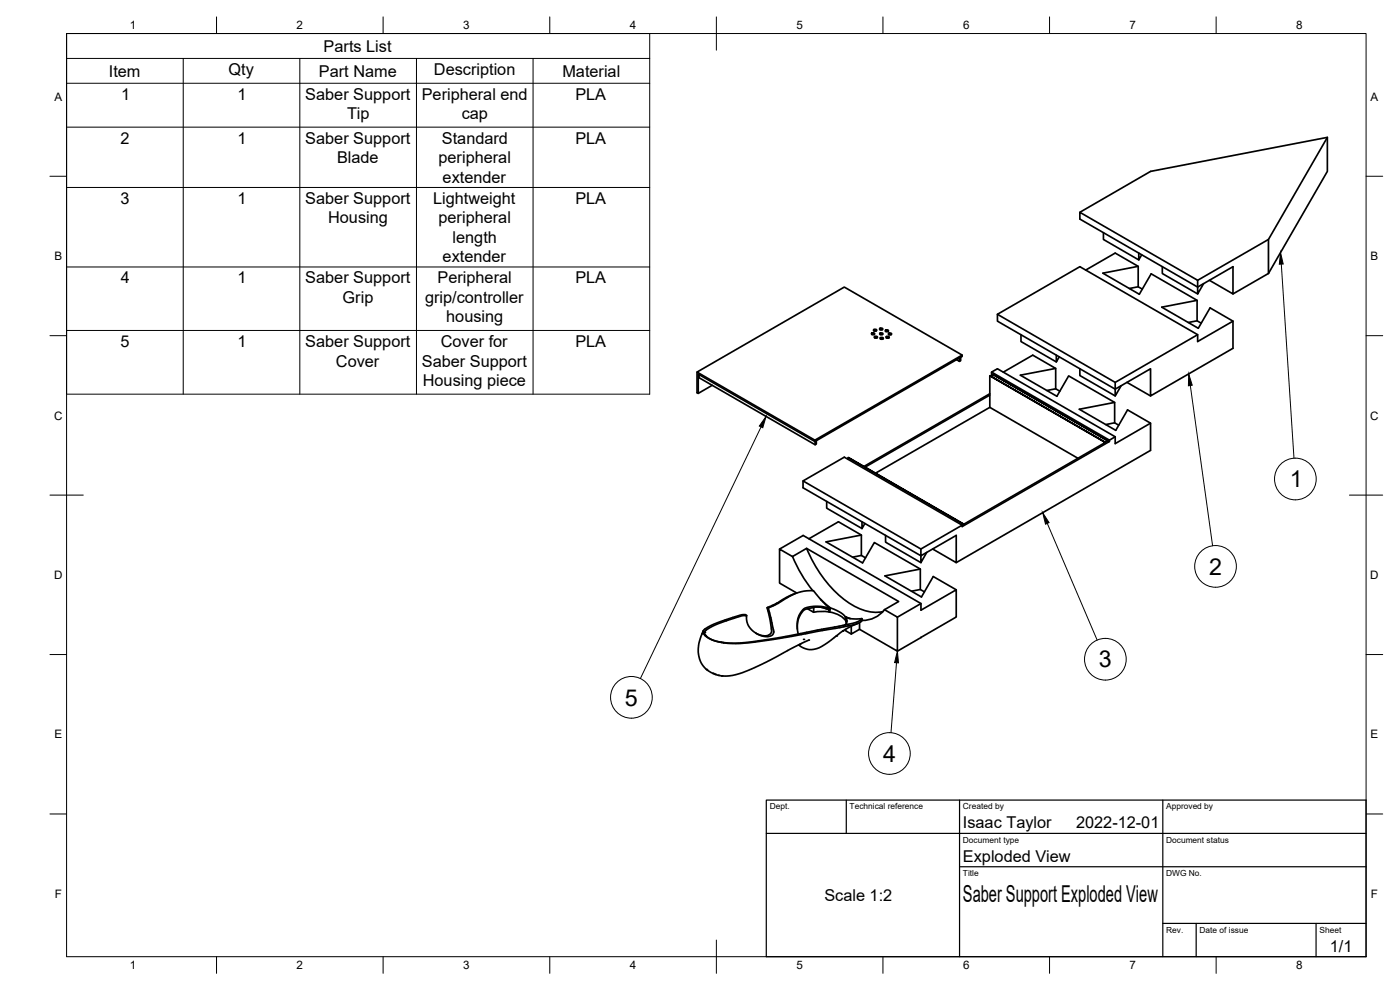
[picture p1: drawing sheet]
<svg xmlns="http://www.w3.org/2000/svg" width="420mm" height="297mm" viewBox="0 0 420 297" stroke-linecap="round" stroke-linejoin="round" font-family="sans-serif">
<!-- layer: Visible -->
<g fill="none" stroke="#000" stroke-width=".51">
<path d="M398.4 41.2l-17.7 30.6v10.2M324.1 63.7l21.2-12.3 53.1-10.2v10.2l-17.7 30.6M331.2 69.8v2l10.6 6.2M341.6 79.9l-10.6 2.1 10.9 6.3 3.6-6.1 13.8 7.9v6.2M341.8 75.9v2.1l.8-1.6M380.7 71.8l-21.3 12.3M261.7 99.9h.4l.4 .3-.6 .2-.4-.2zM262.3 99.3h.7M262.3 98.9l.5-.1 .3 .4-.6 .2-.4-.2zM264.1 98.9h.7M264.1 98.5l.5-.1 .3 .4-.6 .2-.3-.2zM264.1 100l.5-.1 .4 .3-.6 .2-.4-.2z"/>
<path d="M265.8 99h.5l.3 .3-.6 .2-.3-.2zM265.8 99.4h.7M266.7 100l.5-.1 .4 .4-.6 .2-.4-.2zM299.3 94.3v2.1l35.4 20.4v2l1.8-3.1M325.8 81l8.9-5.1 6.9 4v6.1M338.9 86.6l2.7-.6 1.2 .7M348.8 80v2.1l10.6 6.1M356.6 96.8l2.7-.5 1.2 .7M359.3 90.1l-10.6 2.1 10.9 6.3 3.6-6.1 6.8 4v8.1l-24.7 14.3v-8.2l-10.6 6.2v-2.1l24.7-14.3M363 84.1l7 4.1v-8.2l-10.6 6.1-35.3-20.4v-2l35.3 20.4v4.1l1.8-3.1M370 96.4l-10.6 6.1v-2.1l-35.3-20.4-24.8 14.3 35.4 20.4M380.7 82l-10.7 6.2"/>
<path d="M209.2 111.6v6.2l.3 .2M209.8 112.4v.9l34.8 20.1 .4-.2v-1M213.8 115.6l-4.3 2.4v-5.7l35.1 20.2M261.7 100.4h.7M262.5 101.4h.7M262.5 101l.5-.1 .3 .3-.6 .2-.3-.2zM264.1 100.4h.7M264.3 101.3l.4-.1 .4 .4-.6 .2-.4-.2zM264.3 101.7h.7M266 101.4h.7M266 101l.5-.1 .4 .4-.6 .2-.4-.2zM266.7 100.4h.7"/>
<path d="M288 107.4v1l-.9-.5M288.3 107.2v1l-.3 .2M288.8 106.5l-35.4-20.4-44.2 25.5 35.4 20.5M297.1 112.8v9.4M297.1 118.1l-37.8 21.9M297.1 118.5l-37.5 21.7M297.6 111.6v1.4M297.9 112.3v.8M301.1 111.7l8.8-5.1 6.9 3.9v6.2M306.4 100.4v2.1l10.6 6.1M314.2 117.2l2.6-.5 1.3 .7M316.8 110.5l-10.6 2.1 11 6.3 3.5-6.1 13.8 7.9v6.2"/>
<path d="M317 106.6v2l.9-1.5M324.1 110.6v2.1l10.6 6.1M338.2 114.7l7.1 4.1M244.6 132.1l44.2-25.6v.4l-44.2 25.6zM244.6 132.4v1M254.5 137.3v.5M323.5 137.5l-26.4-15.3-34.3 19.8M331.9 127.4l2.6-.5 1.2 .7M333 132.1v.4M334.5 120.7l-10.6 2.1 11 6.3 3.5-6.1 6.9 4v8.1l-58.3 33.7M345.3 127l-10.6 6.1v-2.1l-35.4-20.4-1.7 1 35.4 20.5 1.7-1.1M241 144.3l12.4-7.1 35.4 20.4v.4l44.2-25.5-35.1-20.2 34.6 20-.7 .4-34.7-19.9 34.6 20-42.4 24.5-34.8-20 34.7 20-12.8 7.4z"/>
<path d="M241 144.3v2.1l35.4 20.4v2l1.7-3.1M248.1 150.4v2.1l10.6 6.1M258.7 156.6v2l.9-1.5M234 164.7l7-4 35.4 20.4v2l10.6-6.1v8.1l-17.7 10.3M237.8 167a41.3 41.3 0 0 0 6.1 10.2M238.6 178.1l-2.5 1.1-3 1.8-2.9 1.3 .3 .1M239.1 177.9l-5.1-3v-10.2l3.8 2.3 4.3-2.5 27.6 16-4.2 2.4M242.1 164.5a34.8 34.8 0 0 0 14.7 17.6 12.2 12.2 0 0 0 8.2 1.4M242.8 161.7l8.8-5.1 6.9 3.9v6.2M246.4 180h.1M246.4 180l-1.5-1.8a2.11 2.11 0 0 0-2.7-.9l-1.9 .3-2.4 .8-4.4 2.6-2.3 1.2a.53 .53 0 0 0-.6 .3 .53 .53 0 0 0 .2 .6l1.4 6.3-.2 .8-.6 .6-1 .2-1.8-.2-2.6-1.4-1.6-2-.4-1.5 .1-1.2-1.6 .1-7.3 2.4-2.6 1.4-1.1 1M255.9 167.2l2.6-.5 1.3 .7"/>
<path d="M258.5 160.5l-10.6 2.1 11 6.3 3.5-6.1 13.8 7.9v6.2M265.8 160.6v2.1l10.6 6.1M273.5 177.4l2.7-.5 1.2 .7M276.2 170.7l-10.6 2.1 10.9 6.3 3.6-6.1 6.9 4M276.4 164.7v2.1l10.6-6.2v8.2l-7.1-4.1M211.1 189.2l-.8 1.8-.7 2.8v2l.6 2.5 .9 1.6 1.4 1.3 2.2 1.1 1.6 .5 3.5-.1 3.7-1.1 6.4-2.9 10-5.3M211.5 189.6v.1M211.5 189.6h.1M224.1 184.7l-.4-.3-1.3 .1-7.8 2.6-3.3 1.8-.3 .6 .1 .5 1.3 1.4 3.1 1.2 4.1 .5 5-.2 10.2-1.5 20.9-3.8 2.4-.9 .7-.6-.1-.5M230.2 182.3l1 4.5 .3 2.9-.6 .7-1.1 .4-1.4-.2-1.5-.6M242.9 192l-3 1.4M244.2 182.1v1.6l-1.9-1.1"/>
<path d="M244.2 182.1h1.9M244.2 182.1h2M244.2 182.1v.2l-2.7 .6-.9 .9-1.1 2.2-.2 2.8M246.1 182.2l2.7 .8M246.1 182.1h.1M246.2 182.1l2.8 .7 .2-.3-2.8-.5-2-.1-2.3 .4-1.2 .7-1 1.4-.5 1.5-.2 1.9 .3 2.4M246.5 180l1.7 1.8 1 .7M246.5 180l2.7 2.4M248.8 182.8l.1 .1M248.8 183v.6zM249 183.6a6.9 6.9 0 0 1 4.9 2.8M249.2 182.5l-.2 1.1-2.2-.2-2.6 .3"/>
<path d="M249.2 182.4l2.8 1.2 1.7 1.5M249.2 182.4v.1M253.7 187.5l-20.4 3.9-11.3 1.5h-4.3l-3.4-.7-2.1-1.2-.6-.6-.1-.7M253.7 185.1l1.7 .5h3.3M253.7 185.1l.2 .9M253.7 185.1l1.4 .5M253.7 188.8l.1 .4 1.7 1M253.8 185.8l.2 1.1M253.9 185.7l.2 .9M254.1 186.3l-.4-1.2 .4 1.2-.5 1.2M257.3 187.1l-4.1 2.1-5.1 3.8-2.7 1.5-1.4 .4h-1.4l-1.8-.6-1.1-.8M258 186.8v2l-2.5 1.4v-2.3"/>
<path d="M258.7 185.6l-1.7 1.1-3.3 .8M265.5 182.9l3.8 2.3v10.2l-11.3-6.6M265.5 182.9a8.3 8.3 0 0 1-6.7 3.3M276.4 181.1l-7.1 4.1"/>
</g>
<g fill="#000">
<circle cx="210.7" cy="190.2" r=".25"/>
<circle cx="211.5" cy="189.7" r=".25"/>
<circle cx="239.9" cy="193.4" r=".25"/>
<circle cx="241.2" cy="191.8" r=".25"/>
<circle cx="251" cy="190.8" r=".25"/>
<circle cx="252.9" cy="189.3" r=".25"/>
<circle cx="212" cy="200.9" r=".25"/>
<circle cx="214" cy="202.1" r=".25"/>
<circle cx="214.6" cy="202.3" r=".25"/>
<circle cx="215.5" cy="202.6" r=".25"/>
<circle cx="216.6" cy="202.8" r=".25"/>
</g>
<!-- layer: BORDER -->
<g fill="none" stroke="#000" stroke-width=".3">
<path d="M20 10.1h390v276.9h-390zM65 5.1v5M115 5.1v5M165 5.1v5M215 5.1v10M265 5.1v5M315 5.1v5M365 5.1v5M15 52.9h5M410 52.9h5M15 100.7h5M410 100.7h5"/>
<path d="M15 148.6h10M405 148.6h10M15 196.4h5M410 196.4h5M15 244.2h5M410 244.2h5M65 287v5M115 287v5M165 287v5M215 282.1v9.9M265 287v5M315 287v5"/>
<path d="M365 287v5"/>
</g>
<!-- layer: TITLEBLOCK -->
<path d="M230 240.1h180v46.9h-180zM230 250h180M254 240.1v9.9M288 240.1v46.9M349 240.1v46.9M288 260.1h122M349 277.1h61M359 277.1v9.9M395 277.1v9.9" fill="none" stroke="#000" stroke-width=".36"/>
<!-- layer: Custom Tables -->
<path d="M20 10.1h175v108.2h-175zM20 17.5h175M55 17.5v100.8M90 17.5v100.8M125 17.5v100.8M160 17.5v100.8M20 25h175M20 38.1h175M20 56.2h175M20 80.1h175M20 99.2h175" fill="none" stroke="#000" stroke-width=".3"/>
<!-- layer: Balloons -->
<g fill="none" stroke="#000" stroke-width=".3">
<path d="M384.5 79.3l3.8 58.2M357.2 115.7l6.7 48.1M228.4 128.1l-36.2 75.5M314.3 157l15 35.1M269 198.8l-1.6 21"/>
<circle cx="388.8" cy="143.7" r="6.3"/>
<circle cx="364.8" cy="169.9" r="6.3"/>
<circle cx="331.7" cy="197.8" r="6.3"/>
<circle cx="189.5" cy="209.2" r="6.3"/>
<circle cx="266.9" cy="226.1" r="6.3"/>
</g>
<path d="M384.3 75.8l.8 3.4-1.2 .1zM356.7 112.2l1.1 3.4-1.1 .1zM229.9 124.9l-1 3.4-1-.5zM312.9 153.8l1.9 3-1 .5zM269.3 195.4l.3 3.5-1.1-.1z" fill="#000" stroke="#000" stroke-width=".3"/>
<g font-size="7">
<text x="387.1" y="146.2">1</text>
<text x="362.9" y="172.5">2</text>
<text x="329.8" y="200.3">3</text>
<text x="187.5" y="211.7">5</text>
<text x="265.1" y="228.6">4</text>
<text x="289" y="270.6">Saber Support Exploded View</text>
</g>
<g font-size="4.9">
<text x="97.1" y="15.5">Parts List</text>
<text x="32.7" y="23">Item</text>
<text x="68.6" y="22.5">Qty</text>
<text x="95.7" y="23">Part Name</text>
<text x="130.2" y="22.5">Description</text>
<text x="168.8" y="23">Material</text>
<text x="36.3" y="29.9">1</text>
<text x="71.3" y="29.9">1</text>
<text x="91.6" y="30">Saber Support</text>
<text x="126.6" y="29.9">Peripheral end</text>
<text x="172.7" y="29.9">PLA</text>
<text x="104.1" y="35.8">Tip</text>
<text x="138.6" y="35.7">cap</text>
<text x="36.2" y="43.1">2</text>
<text x="71.3" y="43.1">1</text>
<text x="91.6" y="43.1">Saber Support</text>
<text x="132.6" y="43.1">Standard</text>
<text x="172.7" y="43.1">PLA</text>
<text x="101.2" y="48.9">Blade</text>
<text x="131.6" y="48.9">peripheral</text>
<text x="132.8" y="54.8">extender</text>
<text x="36.1" y="61.2">3</text>
<text x="71.3" y="61.2">1</text>
<text x="91.6" y="61.2">Saber Support</text>
<text x="130" y="61.1">Lightweight</text>
<text x="172.7" y="61.1">PLA</text>
<text x="98.5" y="67">Housing</text>
<text x="131.6" y="67">peripheral</text>
<text x="135.8" y="72.8">length</text>
<text x="132.8" y="78.6">extender</text>
<text x="36.2" y="85">4</text>
<text x="71.3" y="85">1</text>
<text x="91.6" y="85.1">Saber Support</text>
<text x="131.3" y="85">Peripheral</text>
<text x="172.7" y="85">PLA</text>
<text x="102.8" y="90.9">Grip</text>
<text x="127.6" y="90.9">grip/controller</text>
<text x="133.9" y="96.7">housing</text>
<text x="36.1" y="104">5</text>
<text x="71.3" y="104.1">1</text>
<text x="91.6" y="104.1">Saber Support</text>
<text x="132.3" y="104.1">Cover for</text>
<text x="172.7" y="104">PLA</text>
<text x="100.8" y="110">Cover</text>
<text x="126.6" y="110">Saber Support</text>
<text x="126.9" y="115.8">Housing piece</text>
<text x="289" y="248.5">Isaac Taylor</text>
<text x="323" y="248.5">2022-12-01</text>
<text x="289" y="258.6">Exploded View</text>
<text x="247.4" y="270.3">Scale 1:2</text>
<text x="399.1" y="285.7">1/1</text>
</g>
<g font-size="3.5">
<text x="39" y="8.8">1</text>
<text x="89" y="8.8">2</text>
<text x="139" y="8.8">3</text>
<text x="189" y="8.8">4</text>
<text x="239" y="8.8">5</text>
<text x="289" y="8.8">6</text>
<text x="339" y="8.8">7</text>
<text x="389" y="8.8">8</text>
<text x="16.3" y="30.2">A</text>
<text x="411.3" y="30.2">A</text>
<text x="16.3" y="78">B</text>
<text x="411.3" y="78">B</text>
<text x="16.2" y="125.9">C</text>
<text x="411.2" y="125.9">C</text>
<text x="16.2" y="173.7">D</text>
<text x="411.2" y="173.7">D</text>
<text x="16.3" y="221.6">E</text>
<text x="411.3" y="221.6">E</text>
<text x="16.4" y="269.4">F</text>
<text x="411.4" y="269.4">F</text>
<text x="39" y="290.8">1</text>
<text x="89" y="290.8">2</text>
<text x="139" y="290.8">3</text>
<text x="189" y="290.8">4</text>
<text x="239" y="290.8">5</text>
<text x="289" y="290.8">6</text>
<text x="339" y="290.8">7</text>
<text x="389" y="290.8">8</text>
</g>
<g font-size="2.5">
<text x="231" y="242.9">Dept.</text>
<text x="255" y="242.9">Technical reference</text>
<text x="289" y="242.9">Created by</text>
<text x="350" y="242.9">Approved by</text>
<text x="289" y="252.8">Document type</text>
<text x="350" y="252.8">Document status</text>
<text x="289" y="262.9">Title</text>
<text x="350" y="262.9">DWG No.</text>
<text x="350" y="279.9">Rev.</text>
<text x="360" y="279.9">Date of issue</text>
<text x="396" y="279.9">Sheet</text>
</g>
</svg>
